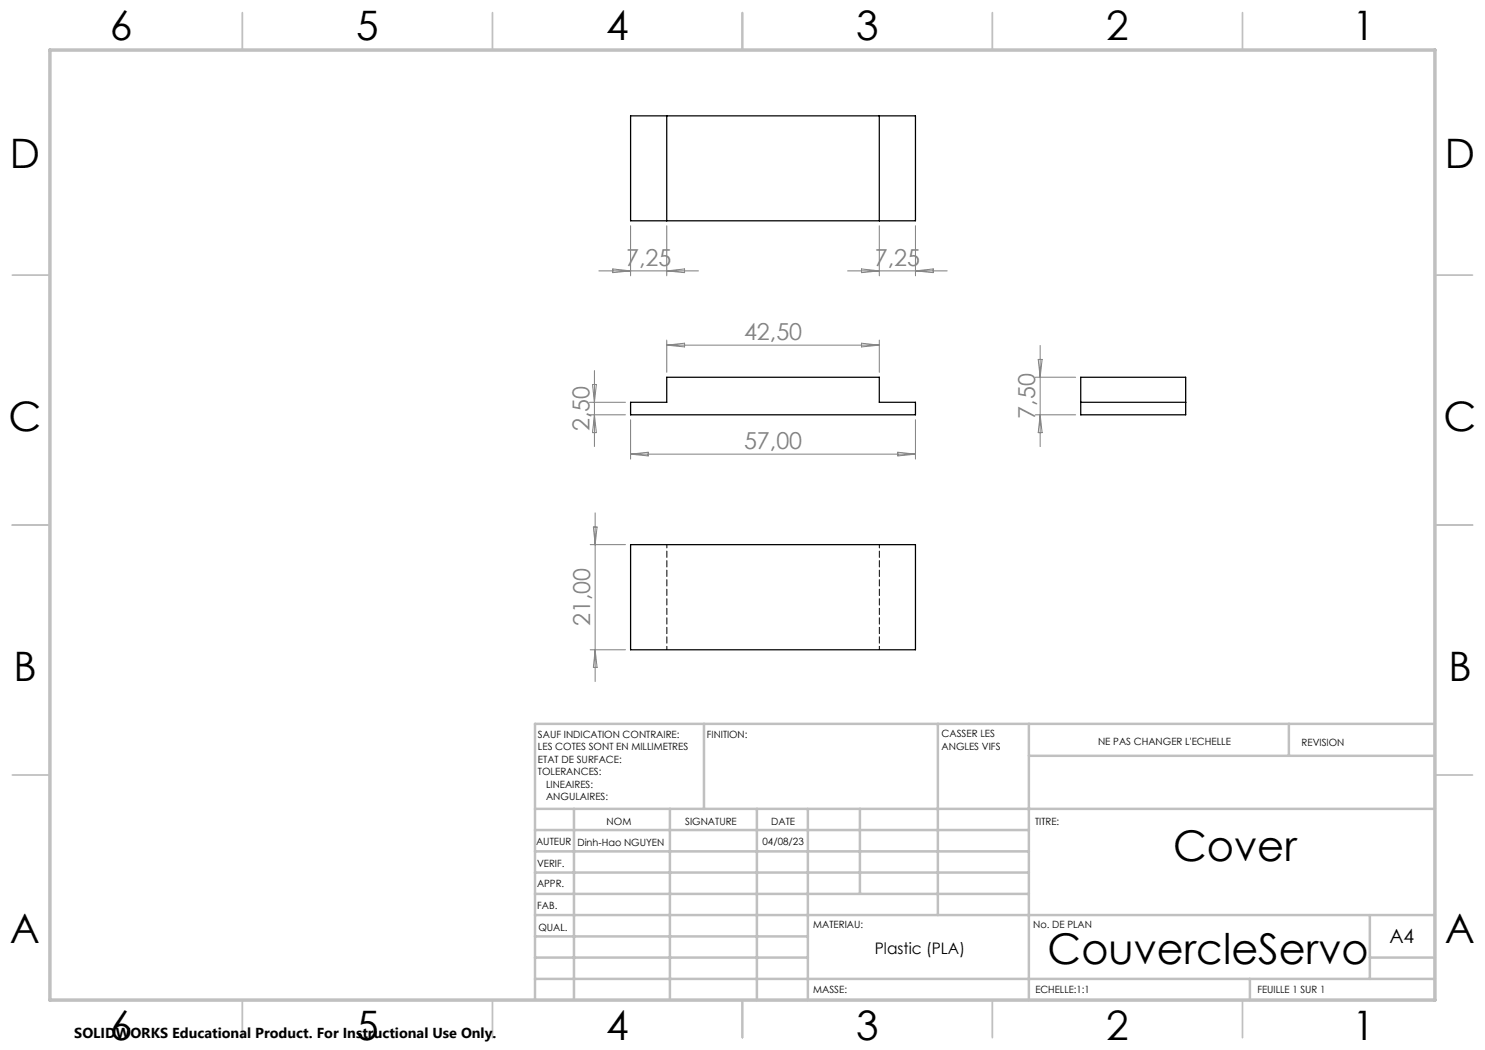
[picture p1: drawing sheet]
<svg xmlns="http://www.w3.org/2000/svg" width="297mm" height="210mm" viewBox="0 0 297 210" stroke-linecap="round" stroke-linejoin="round" font-family="sans-serif">
<path d="M126.1 23.2h57v21h-57zM133.3 23.2v21M175.9 23.2v21M216.1 75.5h21v7.5h-21zM126.1 80.5h7.2v-5h42.6v5h7.2v2.5h-57zM216.1 80.5h21M126.1 108.9h57v21.1h-57z" fill="none" stroke="#000" stroke-width=".25"/>
<path d="M175.9 108.9v21M133.4 129.9v-21" fill="none" stroke="#000" stroke-width=".2" stroke-dasharray="1.3 .6" stroke-dashoffset=".6"/>
<g fill="none" stroke="#c0c0c0" stroke-width=".35">
<path d="M48.5 2.5v7.5M98.5 2.5v7.5M148.5 2.5v7.5M198.5 2.5v7.5M248.5 2.5v7.5M2.5 55h7.5M287 55h7.5M2.5 105h7.5M287 105h7.5M2.5 155h7.5M287 155h7.5M48.5 200v7.5"/>
<path d="M98.5 200v7.5M148.5 200v7.5M198.5 200v7.5M248.5 200v7.5"/>
</g>
<g fill="none" stroke="#c0c0c0" stroke-width=".5">
<path d="M140.8 144.8v17M187.6 144.8v38.2M205.8 144.8v55.2M205.8 151.2h81.2M257.8 144.8v6.4M287 144.8h-180v55.2M107 161.8h180M107 178.8h98.8M107 174.5h98.8M107 170.3h98.8M107 166h98.8M114.8 161.8v38.2"/>
<path d="M134 161.8v38.2M151.4 161.8v38.2M161.6 161.8v38.2M172 161.8v17M107 195.8h180M107 191.5h54.6M107 187.3h54.6M107 183h180M250 195.8v4.2M274 191.5h13M274 183v12.8"/>
</g>
<path d="M10 10h277v190h-277z" fill="none" stroke="#c0c0c0" stroke-width=".7"/>
<g fill="none" stroke="#808080" stroke-width=".2">
<path d="M119.8 54.2h19.9M122.6 53.8l3.5 .4-3.5 .3zM126.1 45.1v10.1M133.3 45.1v10.1M133.3 54.2l3.6-.4v.7zM169.5 54.2h19.9M172.3 53.8l3.6 .4-3.6 .3zM175.9 45.1v10.1M183.1 45.1v10.1M183.1 54.2l3.6-.4v.7zM118.5 76.9h.8l-.4 3.6zM118.9 74.1v15.2"/>
<path d="M133.3 68v6.5M133.3 69h42.6M133.3 69l3.6-.4v.8zM172.3 68.6l3.6 .4-3.6 .4zM175.9 68v6.5M207 75.5h8.1M207.6 71.9h.8l-.4 3.6zM208 69.1v20.2M117.9 83h7.2M117.9 80.5h7.2M118.9 83l.4 3.5h-.8zM126.1 84v7.8"/>
<path d="M126.1 90.8h57M126.1 90.8l3.5-.4v.8zM179.6 90.4l3.5 .4-3.5 .4zM183.1 84v7.8M207 83h8.1M208 83l.4 3.5h-.8zM118 108.9h7.1M118.7 105.4h.7l-.4 3.5zM119 102.6v33.7M118 130h7.1M119 130l.4 3.5h-.7z"/>
</g>
<g font-size="8.5">
<text x="234.6" y="172.3">Cover</text>
<text x="209.5" y="192.7">CouvercleServo</text>
</g>
<g font-size="8.1">
<text x="22" y="8">6</text>
<text x="71.2" y="8">5</text>
<text x="121.2" y="8">4</text>
<text x="171.3" y="8">3</text>
<text x="221.3" y="8">2</text>
<text x="270.5" y="8">1</text>
<text x="2" y="33.6">D</text>
<text x="289" y="33.6">D</text>
<text x="1.7" y="86.1">C</text>
<text x="288.7" y="86.1">C</text>
<text x="2.7" y="136.1">B</text>
<text x="289.7" y="136.1">B</text>
<text x="2" y="188.6">A</text>
<text x="289" y="188.6">A</text>
<text x="22" y="208">6</text>
<text x="71.2" y="208">5</text>
<text x="121.2" y="208">4</text>
<text x="171.3" y="208">3</text>
<text x="221.3" y="208">2</text>
<text x="270.5" y="208">1</text>
</g>
<g font-size="4.7" fill="#808080">
<text x="125.2" y="53.1">7,25</text>
<text x="175" y="53.1">7,25</text>
<text x="148.8" y="68">42,50</text>
<text x="207" y="83.7" transform="rotate(-90 207 83.7)">7,50</text>
<text x="117.9" y="86.2" transform="rotate(-90 117.9 86.2)">2,50</text>
<text x="148.8" y="89.8">57,00</text>
<text x="118" y="125.2" transform="rotate(-90 118 125.2)">21,00</text>
</g>
<text font-size="3.9" x="277.9" y="188.5">A4</text>
<text font-size="3.2" x="175" y="190.9">Plastic (PLA)</text>
<text font-size="2.9" x="14.9" y="207.6">SOLIDWORKS Educational Product. For Instructional Use Only.</text>
<g font-size="2">
<text x="107.6" y="147.6">SAUF INDICATION CONTRAIRE:</text>
<text x="141.4" y="147.6">FINITION:</text>
<text x="188.3" y="147.5">CASSER LES</text>
<text x="188.3" y="150">ANGLES VIFS</text>
<text x="219.6" y="149">NE PAS CHANGER L'ECHELLE</text>
<text x="260.3" y="149.2">REVISION</text>
<text x="107.6" y="150.1">LES COTES SONT EN MILLIMETRES</text>
<text x="107.6" y="152.6">ETAT DE SURFACE:</text>
<text x="107.6" y="155.1">TOLERANCES:</text>
<text x="109.2" y="157.6">LINEAIRES:</text>
<text x="109.2" y="160.1">ANGULAIRES:</text>
<text x="121.3" y="165">NOM</text>
<text x="137" y="164.9">SIGNATURE</text>
<text x="154.2" y="164.9">DATE</text>
<text x="207" y="164.9">TITRE:</text>
<text x="107.2" y="169.1">AUTEUR</text>
<text x="107.4" y="173.3">VERIF.</text>
<text x="115.5" y="169.1">Dinh-Hao NGUYEN</text>
<text x="152.5" y="168.9">04/08/23</text>
<text x="107.4" y="177.4">APPR.</text>
<text x="107.5" y="181.8">FAB.</text>
<text x="162.7" y="185.5">MATERIAU:</text>
<text x="206.6" y="185.5">No. DE PLAN</text>
<text x="107.7" y="186.1">QUAL.</text>
<text x="162.6" y="198.5">MASSE:</text>
<text x="207.1" y="198.6">ECHELLE:1:1</text>
<text x="251.5" y="198.6">FEUILLE 1 SUR 1</text>
</g>
</svg>
